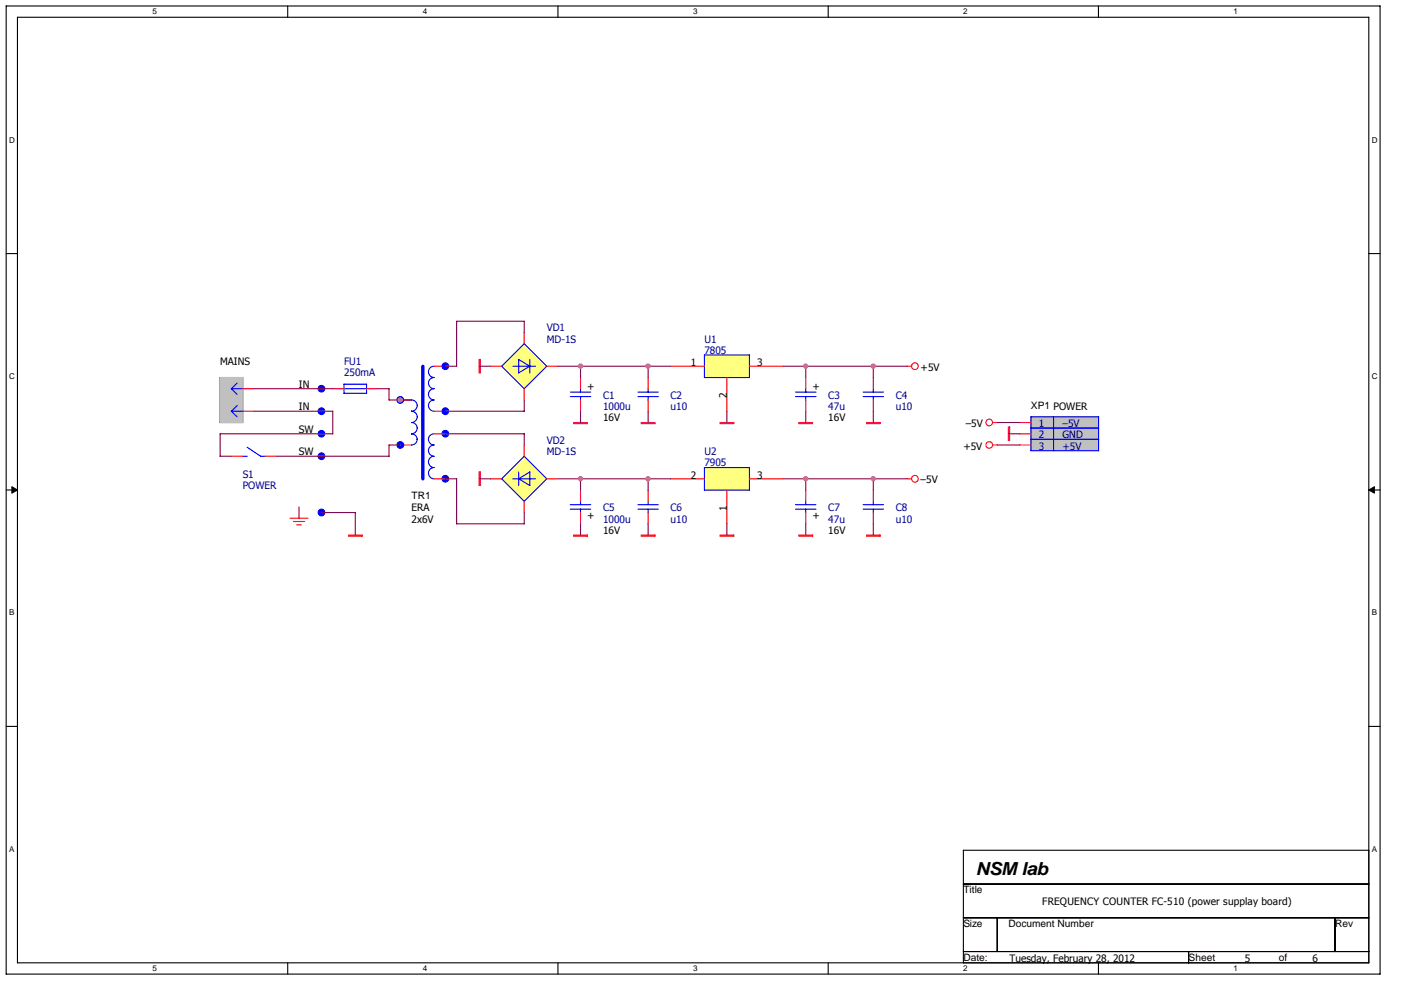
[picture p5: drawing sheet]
<svg xmlns="http://www.w3.org/2000/svg" width="297mm" height="210mm" viewBox="0 0 297 210" stroke-linecap="round" stroke-linejoin="round" font-family="sans-serif">
<path d="M1.3 1.3h291.3v205.3h-291.3zM3.7 3.7h286.5v200.5h-286.5z" fill="none" stroke="#000" stroke-width=".23"/>
<g fill="#fff">
<path d="M32.3 1.5h1v1.9h-1z"/>
<path d="M32.3 204.5h1v1.9h-1z"/>
</g>
<path d="M61 1.3v2.4M61 204.2v2.4" fill="none" stroke="#000" stroke-width=".23"/>
<g fill="#fff">
<path d="M89.6 1.5h1v1.9h-1z"/>
<path d="M89.6 204.5h1v1.9h-1z"/>
</g>
<path d="M118.3 1.3v2.4M118.3 204.2v2.4" fill="none" stroke="#000" stroke-width=".23"/>
<g fill="#fff">
<path d="M146.9 1.5h1v1.9h-1z"/>
<path d="M146.9 204.5h1v1.9h-1z"/>
</g>
<path d="M175.6 1.3v2.4M175.6 204.2v2.4" fill="none" stroke="#000" stroke-width=".23"/>
<g fill="#fff">
<path d="M204.2 1.5h1v1.9h-1z"/>
<path d="M204.2 204.5h1v1.9h-1z"/>
</g>
<path d="M232.9 1.3v2.4M232.9 204.2v2.4" fill="none" stroke="#000" stroke-width=".23"/>
<g fill="#fff">
<path d="M261.5 1.5h1v1.9h-1z"/>
<path d="M261.5 204.5h1v1.9h-1z"/>
<path d="M1.9 28.7h1.3v1.9h-1.3z"/>
<path d="M290.8 28.7h1.3v1.9h-1.3z"/>
<path d="M1.9 78.8h1.3v1.9h-1.3z"/>
<path d="M290.8 78.8h1.3v1.9h-1.3z"/>
</g>
<path d="M1.3 53.8h2.4M290.2 53.8h2.4" fill="none" stroke="#000" stroke-width=".23"/>
<g fill="#fff">
<path d="M1.9 129h1.1v1.9h-1.1z"/>
<path d="M290.8 129h1.1v1.9h-1.1z"/>
</g>
<path d="M1.3 103.9h2.4M290.2 103.9h2.4" fill="none" stroke="#000" stroke-width=".23"/>
<path d="M2.5 103.2l1.2 .7-1.2 .7zM290.2 103.9l1.2-.7v1.4z" fill="#000" stroke="#000" stroke-width=".21"/>
<g fill="#fff">
<path d="M1.9 179.1h1.1v1.9h-1.1z"/>
<path d="M290.8 179.1h1.1v1.9h-1.1z"/>
</g>
<path d="M46.7 80.1h4.8v9.5h-4.8zM1.3 154.1h2.4M290.2 154.1h2.4M204.3 180.3h85.9v23.9h-85.9zM204.3 187.5h85.9M204.3 194.7h85.9M211.4 194.7v7.1M283.1 194.7v7.1M204.3 201.8h85.9M252 201.8v2.4" fill="none" stroke="#000" stroke-width=".23"/>
<g fill="#ffff80" stroke="#ffff80" stroke-width=".23">
<path d="M149.3 75.3v4.8h9.6v-4.8z" fill-rule="evenodd"/>
<path d="M149.3 99.2v4.7h9.6v-4.7z" fill-rule="evenodd"/>
<path d="M106.4 77.7l4.7-4.8 4.8 4.8-4.8 4.7z" fill-rule="evenodd"/>
<path d="M106.4 101.6l4.7-4.8 4.8 4.8-4.8 4.7z" fill-rule="evenodd"/>
</g>
<g fill="#c0c0c0" stroke="#c0c0c0" stroke-width=".23">
<path d="M46.7 80.1v9.5h4.8v-9.5z" fill-rule="evenodd"/>
<path d="M218.6 88.4v7.2h14.3v-7.2z" fill-rule="evenodd"/>
</g>
<g fill="#f00" stroke="#f00" stroke-width=".23">
<path d="M73.9 113.5v.2h2.9v-.2z" fill-rule="evenodd"/>
<path d="M101.6 76.2v2.9h.2v-2.9z" fill-rule="evenodd"/>
<path d="M101.6 100.1v2.9h.2v-2.9z" fill-rule="evenodd"/>
<path d="M169.4 113.5v.2h2.9v-.2z" fill-rule="evenodd"/>
<path d="M136 89.6v.3h2.8v-.3z" fill-rule="evenodd"/>
<path d="M136 113.5v.2h2.8v-.2z" fill-rule="evenodd"/>
<path d="M183.7 89.6v.3h2.9v-.3z" fill-rule="evenodd"/>
<path d="M121.6 113.5v.2h2.9v-.2z" fill-rule="evenodd"/>
<path d="M152.7 89.6v.3h2.9v-.3z" fill-rule="evenodd"/>
<path d="M183.7 113.5v.2h2.9v-.2z" fill-rule="evenodd"/>
<path d="M121.6 89.6v.3h2.9v-.3z" fill-rule="evenodd"/>
<path d="M169.4 89.6v.3h2.9v-.3z" fill-rule="evenodd"/>
<path d="M152.7 113.5v.2h2.9v-.2z" fill-rule="evenodd"/>
<path d="M213.8 90.6v2.8h.3v-2.8z" fill-rule="evenodd"/>
</g>
<g fill="none" stroke="#f00" stroke-width=".23">
<path d="M92.1 77.7h2.3M104 77.7h2.4M111.1 70.5v2.4M115.9 77.7h2.4M142.2 77.7h7.1M158.9 77.7h7.1M192.3 77.7h1M49.1 96.8h2.4M51.5 87.2h2.3M51.5 82.4h2.3M56.2 96.8h2.4M70.5 82.4h2.4"/>
<path d="M77.7 82.4h2.4M84.9 94.4h2.4M84.9 84.8h2.4M92.1 87.2h2.3M92.1 92h2.3M111.1 82.4v2.4M111.1 94.4v2.4M123.1 80.1v2.3M123.1 84.8v2.4M137.4 80.1v2.3M137.4 84.8v2.4M154.1 80.1v7.1"/>
<path d="M170.8 80.1v2.3M170.8 84.8v2.4M185.2 80.1v2.3M185.2 84.8v2.4M210.5 94.4h1M210.5 89.6h1M216.2 94.4h2.4M216.2 89.6h2.4M216.2 92h2.4M61.5 109.9h3.8M62.2 110.6h2.4M62.9 111.3h1"/>
<path d="M92.1 101.6h2.3M104 101.6h2.4M111.1 106.3v2.4M115.9 101.6h2.4M123.1 103.9v2.4M123.1 108.7v2.4M137.4 103.9v2.4M137.4 108.7v2.4M142.2 101.6h7.1M154.1 103.9v7.2M158.9 101.6h7.1M170.8 103.9v2.4"/>
<path d="M170.8 108.7v2.4M185.2 103.9v2.4M185.2 108.7v2.4M192.3 101.6h1"/>
<circle cx="194" cy="77.7" r=".71"/>
<circle cx="209.7" cy="89.6" r=".7"/>
<circle cx="209.7" cy="94.4" r=".7"/>
<circle cx="194" cy="101.5" r=".71"/>
</g>
<g fill="none" stroke="#00f" stroke-width=".23">
<path d="M92 77.7a1.2 1.2 0 0 0-1.2 1.2 1.2 1.2 0 0 0 1.2 1.2 1.17 1.17 0 0 0-1.2 1.1v.1a1.2 1.2 0 0 0 1.2 1.1 1.2 1.2 0 0 0-1.2 1.2 1.2 1.2 0 0 0 1.2 1.2 1.2 1.2 0 0 0-1.2 1.2 1.2 1.2 0 0 0 1.2 1.2M106.3 77.7l4.8 4.7M106.4 77.7l4.7-4.8 4.8 4.8-4.8 4.8M108.8 77.7h4.8M112.3 76.2v2.9M112.3 77.7l-2.3 1.4v-2.9l2.3 1.5M149.3 75.3h9.6v4.8h-9.6zM49 87.2h2.5M49 87.2l1.3 1.2M50.3 86l-1.2 1.2M50.3 81.2l-1.2 1.2M51.5 96.8h.9"/>
<path d="M51.5 82.4h-2.5l1.3 1.3M52.4 94.8l2.9 2M55.2 96.8h1M73.2 82.4h4.3M77.7 81.5v1.9h-4.8v-1.9h4.8M87.2 84.8a1.2 1.2 0 0 1 1.3 1.2 1.2 1.2 0 0 1-1.3 1.2 1.2 1.2 0 0 1 1.3 1.2 1.2 1.2 0 0 1-1.3 1.2 1.2 1.2 0 0 1 1.3 1.2 1.2 1.2 0 0 1-1.3 1.2h.1a1.19 1.19 0 0 1 1.2 1.2 1.21 1.21 0 0 1-1.3 1.2M92 92a1.17 1.17 0 0 0-1.2 1.2 1.2 1.2 0 0 0 1.2 1.2 1.2 1.2 0 0 0-1.2 1.2 1.2 1.2 0 0 0 1.2 1.2 1.2 1.2 0 0 0-1.2 1.2 1.2 1.2 0 0 0 1.2 1.2 1.2 1.2 0 0 0-1.2 1.2 1.2 1.2 0 0 0 1.2 1.2M111.1 96.8l4.8 4.7-4.7 4.8-4.8-4.7M111.1 96.8l-4.8 4.8M120.9 83.2h4.4M120.9 84.1h4.4M123.1 82.4v.8"/>
<path d="M123.1 84.1v.8M135.3 83.2h4.3M135.3 84.1h4.3M137.4 82.4v.8M137.4 84.1v.8M149.3 99.2h9.6v4.7h-9.6zM168.7 83.2h4.3M168.7 84.1h4.3M170.8 82.4v.8M170.8 84.1v.8M183 83.2h4.3M183 84.1h4.3"/>
<path d="M185.2 82.4v.8M185.2 84.1v.8M218.6 95.6h14.3M218.6 93.2h14.3M218.6 90.8h14.3M223.4 88.4v7.2M232.9 88.4v7.2M232.9 88.4h-14.3v7.2M108.7 101.6h4.8M110 100.1v2.9M112.3 100.1v2.9l-2.4-1.5 2.4-1.4M120.9 108h4.3"/>
<path d="M120.9 107h4.3M123.1 106.3v.7M123.1 108v.7M135.3 108h4.3M135.3 107h4.3M137.4 106.3v.8M137.4 108v.7M168.7 108h4.3M168.7 107h4.3M170.8 106.3v.7M170.8 108v.7M183 108h4.3"/>
<path d="M183 107h4.3M185.2 106.3v.8M185.2 108v.7"/>
</g>
<g fill="#00f" stroke="#00f" stroke-width=".23">
<circle cx="68.1" cy="87.2" r=".7"/>
<circle cx="94.4" cy="101.5" r=".7"/>
<circle cx="84.9" cy="94.4" r=".71"/>
<circle cx="94.4" cy="87.2" r=".7"/>
<circle cx="68.2" cy="92" r=".7"/>
<circle cx="68.2" cy="82.4" r=".7"/>
<circle cx="68.1" cy="96.8" r=".7"/>
<circle cx="94.4" cy="92" r=".7"/>
<circle cx="84.9" cy="84.8" r=".71"/>
<circle cx="68.1" cy="108.7" r=".7"/>
<circle cx="94.4" cy="77.7" r=".7"/>
</g>
<path d="M89.7 77.7v23.9" fill="none" stroke="#00f" stroke-width=".7"/>
<g fill="none" stroke="#800040" stroke-width=".23">
<path d="M94.4 77.7h2.4M101.6 77.7h2.4M111.1 70.5v-2.4h-14.3v9.6M118.3 77.7h23.9M123.1 77.7v2.4M137.4 77.7v2.4M166 77.7h26.3M170.8 77.7v2.4M185.2 77.7v2.4M53.8 87.2h16.7v4.8h-23.8v4.8h2.4M53.8 82.4h16.8M58.6 96.8h23.9"/>
<path d="M80.1 82.4h2.4M82.5 82.4v2.4h4.8M84.9 94.4h-2.4v2.4M94.4 92h16.8l-.1 2.4M111.1 84.8l.1 2.4h-16.8M123.1 87.2v2.4M137.4 87.2v2.4M154.1 87.2v2.4M170.8 87.2v2.4M185.2 87.2v2.4M211.4 94.4h4.8M211.4 89.6h4.8"/>
<path d="M213.8 92h2.4M63.4 107.5v2.4M68.2 108.7h7.2M75.3 108.7v4.8M94.4 101.6h2.4M96.8 101.6v9.5M96.8 111.1h14.4M101.6 101.6h2.4M111.1 108.7v2.4M118.3 101.6h23.9M123.1 101.6v2.4M123.1 111.1v2.4"/>
<path d="M137.4 101.6v2.4M137.4 111.1v2.4M154.1 111.1v2.4M166 101.6h26.3M170.8 101.6v2.4M170.8 111.1v2.4M185.2 101.6v2.4M185.2 111.1v2.4"/>
</g>
<g fill="#f0f" stroke="#f0f" stroke-width=".23">
<circle cx="84.9" cy="84.8" r=".47"/>
<circle cx="123.1" cy="77.7" r=".47"/>
<circle cx="123.1" cy="101.5" r=".47"/>
<circle cx="137.4" cy="77.7" r=".47"/>
<circle cx="137.4" cy="101.5" r=".47"/>
<circle cx="170.8" cy="77.7" r=".47"/>
<circle cx="185.1" cy="77.7" r=".47"/>
<circle cx="185.1" cy="101.5" r=".47"/>
<circle cx="170.8" cy="101.5" r=".47"/>
</g>
<text font-size="3.8" x="206.9" y="185.5">NSM lab</text>
<g font-size="2.2" fill="#000080">
<text x="115.9" y="70.3">VD1</text>
<text x="72.9" y="77.4">FU1</text>
<text x="115.9" y="72.7">MD-1S</text>
<text x="149.3" y="72.7">U1</text>
<text x="149.3" y="75.1">7805</text>
<text x="72.9" y="79.8">250mA</text>
<text x="127.9" y="84.6">C1</text>
<text x="127.9" y="87">1000u</text>
<text x="142.2" y="84.6">C2</text>
<text x="142.2" y="87">u10</text>
<text x="175.6" y="84.6">C3</text>
<text x="175.6" y="87">47u</text>
<text x="189.9" y="84.6">C4</text>
<text x="189.9" y="87">u10</text>
<text x="115.9" y="94.2">VD2</text>
<text x="220.3" y="95.4">3</text>
<text x="220.3" y="90.6">1</text>
<text x="220.3" y="93">2</text>
<text x="225.3" y="95.4">+5V</text>
<text x="225.3" y="90.6">–5V</text>
<text x="225.3" y="93">GND</text>
<text x="51.5" y="101.3">S1</text>
<text x="115.9" y="96.5">MD-1S</text>
<text x="149.3" y="96.5">U2</text>
<text x="149.3" y="98.9">7905</text>
<text x="51.5" y="103.7">POWER</text>
<text x="127.9" y="108.5">C5</text>
<text x="127.9" y="110.9">1000u</text>
<text x="142.2" y="108.5">C6</text>
<text x="142.2" y="110.9">u10</text>
<text x="175.6" y="108.5">C7</text>
<text x="175.6" y="110.9">47u</text>
<text x="189.9" y="108.5">C8</text>
<text x="189.9" y="110.9">u10</text>
</g>
<g font-size="2.2">
<text x="46.7" y="77.4">MAINS</text>
<text x="146.5" y="77.7">1</text>
<text x="160.6" y="77.7">3</text>
<text x="63.4" y="82.2">IN</text>
<text x="124.5" y="82.7">+</text>
<text x="172.3" y="82.7">+</text>
<text x="195.2" y="78.6">+5V</text>
<text x="63.4" y="87">IN</text>
<text x="127.9" y="89.4">16V</text>
<text x="154.1" y="84.4" transform="rotate(-90 154.1 84.4)">2</text>
<text x="175.6" y="89.4">16V</text>
<text x="218.6" y="86.8">XP1 POWER</text>
<text x="63.4" y="91.8">SW</text>
<text x="204.3" y="95.4">+5V</text>
<text x="204.7" y="90.6">–5V</text>
<text x="63.4" y="96.5">SW</text>
<text x="146.5" y="101.5">2</text>
<text x="160.6" y="101.5">3</text>
<text x="87.3" y="105.9">TR1</text>
<text x="195.2" y="102.5">–5V</text>
<text x="87.3" y="108.5">ERA</text>
<text x="87.3" y="110.9">2x6V</text>
<text x="124.5" y="110.2">+</text>
<text x="127.9" y="113.3">16V</text>
<text x="154.1" y="108.3" transform="rotate(-90 154.1 108.3)">1</text>
<text x="172.3" y="110.2">+</text>
<text x="175.6" y="113.3">16V</text>
<text x="204.3" y="189.5">Title</text>
<text x="204.3" y="196.6">Size</text>
<text x="213.8" y="196.6">Document Number</text>
<text x="221" y="192">FREQUENCY COUNTER FC-510 (power supplay board)</text>
<text x="283.1" y="196.6">Rev</text>
<text x="204.3" y="203.8">Date:</text>
<text x="214.1" y="204">Tuesday, February 28, 2012</text>
<text x="252" y="203.8">Sheet</text>
<text x="263.9" y="204">5</text>
<text x="271.1" y="203.8">of</text>
<text x="278.3" y="204">6</text>
</g>
<g font-size="1.7">
<text x="32.3" y="3">5</text>
<text x="89.6" y="3">4</text>
<text x="146.9" y="3">3</text>
<text x="204.2" y="3">2</text>
<text x="261.5" y="3">1</text>
<text x="1.9" y="30.2">D</text>
<text x="290.8" y="30.2">D</text>
<text x="1.9" y="80.4">C</text>
<text x="290.8" y="80.4">C</text>
<text x="1.9" y="130.5">B</text>
<text x="290.8" y="130.5">B</text>
<text x="1.9" y="180.7">A</text>
<text x="290.8" y="180.7">A</text>
<text x="32.3" y="206">5</text>
<text x="89.6" y="206">4</text>
<text x="146.9" y="206">3</text>
<text x="204.2" y="206">2</text>
<text x="261.5" y="206">1</text>
</g>
</svg>
